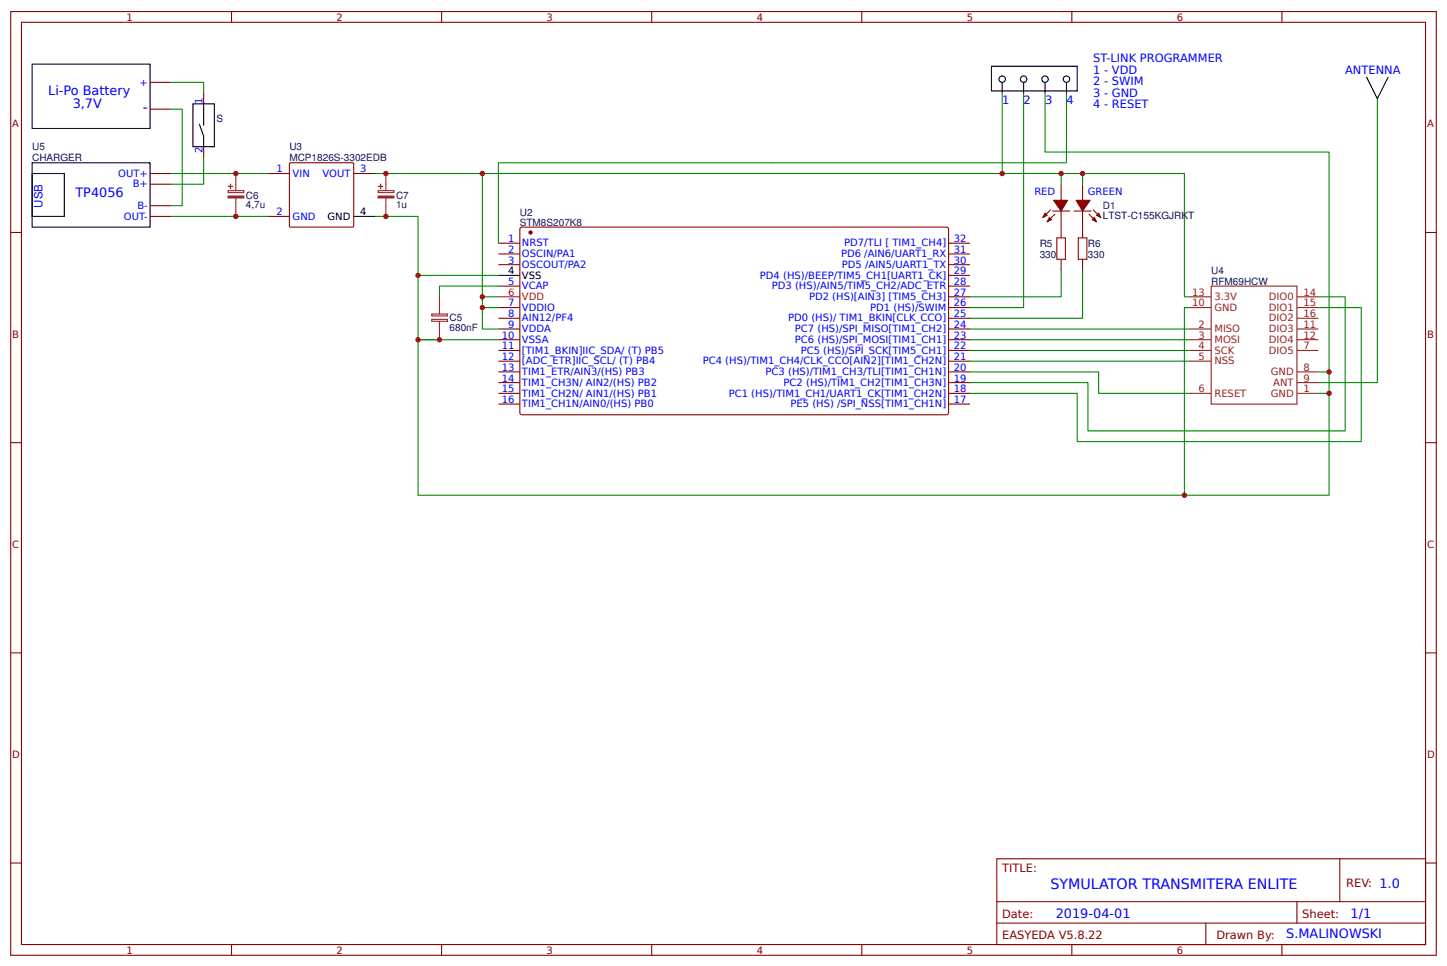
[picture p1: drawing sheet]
<svg xmlns="http://www.w3.org/2000/svg" width="357mm" height="238mm" viewBox="0 0 357 238" stroke-linecap="round" stroke-linejoin="round" font-family="sans-serif">
<g fill="none" stroke="#800" stroke-width=".26">
<path d="M2.6 2.9h351.9v232.8h-351.9zM5.3 5.5h346.6v227.5h-346.6zM57.1 2.9v2.6M109 2.9v2.6M160.9 2.9v2.6M212.7 2.9v2.6M264.6 2.9v2.6M316.4 2.9v2.6M37 20.3h5.3M37 26.9h5.3M50.3 23v2.6M50.3 36.2v2.6"/>
<path d="M2.6 57.4h2.7M37 42.8h5.3M37 53.4h5.3M37 50.7h5.3M37 45.5h5.3M66.1 42.8h5.3M66.1 53.4h5.3M71.5 40.3l.2-.1h15.5l.1 .2v15.5l-.3 .1h-15.4l-.2-.2zM87.3 42.8h5.3M128.6 56.1h105.3l.3 .5-.1 45.5-.5 .2h-105l-.3-.5v-45.2zM259.3 51.8l-1.9 1.9M259.8 52.1h4.3"/>
<path d="M260.3 52.9l-1.8 1.8M261.9 45.5v3.9M261.9 52.1v6.6M265.1 52.1h4.2M267.2 45.5v3.9M267.2 52.1v6.6M268.8 52.9l1.9 1.8M269.9 51.8l1.8 1.9M351.9 57.4h2.6M123 60h5.3M123 70.6h5.3M123 78.5h5.3"/>
<path d="M123 62.7h5.3M123 65.3h5.3M123 75.9h5.3M234.2 60h5.2M234.2 70.6h5.2M234.2 78.5h5.2M234.2 62.7h5.2M234.2 65.3h5.2M234.2 75.9h5.2M234.2 73.2h5.2M234.2 67.9h5.2M261.9 64v2.6"/>
<path d="M267.2 64v2.6M123 81.2h5.3M123 83.8h5.3M123 86.5h5.3M123 89.1h5.3M123 91.8h5.3M123 94.4h5.3M123 97h5.3M123 99.7h5.3M234.2 81.2h5.2M234.2 83.8h5.2M234.2 86.5h5.2"/>
<path d="M234.2 89.1h5.2M234.2 91.8h5.2M234.2 94.4h5.2M234.2 97h5.2M234.2 99.7h5.2M2.6 109.2h2.7M351.9 109.2h2.6M2.6 161.1h2.7M351.9 161.1h2.6M2.6 212.9h2.7M246.1 211.9h105.8v21.1h-105.8zM330.7 211.9v10.6"/>
<path d="M351.9 212.9h2.6M57.1 233v2.7M109 233v2.7M160.9 233v2.7M212.7 233v2.7M246.1 222.5h105.8M246.1 227.8h105.8M264.6 233v2.7M297.7 227.8v5.2M316.4 233v2.7M320.1 222.5v5.3"/>
</g>
<g fill="none" stroke="#000" stroke-width=".26">
<path d="M7.9 15.8h29.1v15.9h-29.1zM244.7 16.4h21.2v6h-21.2zM337.3 19.1l2.7 5.2 2.6-5.2M47.6 25.6h5.3v10.6h-5.3zM49.2 30.6l1.1 2.9v2.7M50.3 25.6v5.3M247.4 20.3v2.7M252.7 20.3v2.7M258 20.3v2.7M263.3 20.3v2.7M7.9 40.2h29.1v15.8h-29.1zM7.9 42.8h8v10.6h-8z"/>
<path d="M87.3 53.4h5.3M123 67.9h5.3"/>
<circle cx="247.4" cy="19.5" r=".79"/>
<circle cx="252.7" cy="19.5" r=".79"/>
<circle cx="258" cy="19.5" r=".79"/>
<circle cx="263.3" cy="19.5" r=".79"/>
</g>
<path d="M123 73.2h5.3" fill="none" stroke="#f00" stroke-width=".26"/>
<g fill="#800" stroke="#800" stroke-width=".26">
<path d="M270.1 53.7l.6 1-1.1-.5z"/>
<path d="M271.2 52.6l.5 1.1-1-.6z"/>
<path d="M265.6 49.4h3.5l-1.9 2.7z"/>
<path d="M259 53.7l.6 .5-1.1 .5z"/>
<path d="M258 52.6l.5 .5-1.1 .6z"/>
<path d="M260.1 49.4h3.4l-1.6 2.7z"/>
<circle cx="131" cy="57.4" r=".4"/>
</g>
<g fill="none" stroke="#080" stroke-width=".26">
<path d="M42.3 20.3h8v2.7M42.3 26.9h2.7v23.8h-2.7M50.3 38.8v6.7h-8M247.4 23v19.8M252.7 23v52.9h-13.3M258 23v14.5h70.1v54.3M263.3 23v17.2h-140.3v19.8M340 24.3v70.1h-14.6M42.3 42.8h23.8M42.3 53.4h23.8M92.6 42.8h26.5v30.4M92.6 53.4h10.6v14.5"/>
<path d="M119.1 42.8h173.3v30.4h1.3M261.9 42.8v2.7M267.2 42.8v2.7M119.1 75.9h3.9M123 73.2h-3.9v8h3.9M123 70.6h-14.5v2.6M123 67.9h-19.8v15.9h19.8M261.9 66.6v6.6h-22.5M267.2 66.6v11.9h-27.8M293.7 75.9h-1.3v46.3M325.4 75.9h10.6v33.1h-70.1v-12h-26.5M325.4 73.2h6.7v33.1h-63.5v-11.9h-29.2"/>
<path d="M108.5 83.8h-5.3v38.4h224.9v-30.4h-2.7M239.4 91.8h31.8v5.2h22.5M239.4 81.2h54.3M239.4 83.8h54.3M239.4 86.5h54.3M239.4 89.1h54.3M325.4 97h2.7"/>
</g>
<g fill="none" stroke="#8d2323" stroke-width=".26">
<path d="M56.3 47h3.9v.5h-3.9zM58.2 42.8v4.2M58.2 48.9v4.5M93.3 47h3.9v.5h-3.9zM95.2 42.8v4.2M95.2 48.9v4.5M106.6 78.8h3.9v.5h-3.9zM106.6 77.5h3.9v.4h-3.9zM108.5 73.2v4.3M108.5 79.3v4.5M293.7 73.2h5.3M293.7 75.9h5.3"/>
<path d="M299 70.6h21.1v29.1h-21.1zM320.1 73.2h5.3M320.1 75.9h5.3M320.1 78.5h5.3M293.7 97h5.3M293.7 81.2h5.3M293.7 83.8h5.3M293.7 86.5h5.3M293.7 89.1h5.3M320.1 97h5.3M320.1 81.2h5.3M320.1 83.8h5.3"/>
<path d="M320.1 86.5h5.3M320.1 94.4h5.3M320.1 91.8h5.3"/>
</g>
<g fill="#8d2323" stroke="#8d2323" stroke-width=".26">
<path d="M56.3 48.4h3.9v.4h-3.9z"/>
<path d="M56.4 46h1z"/>
<path d="M56.9 45.5v1z"/>
<path d="M93.3 48.4h3.9v.4h-3.9z"/>
<path d="M93.4 46h1.1z"/>
<path d="M93.9 45.5l.1 1z"/>
</g>
<path d="M260.9 58.7h2.1v5.3h-2.1zM266.2 58.7h2.1v5.3h-2.1z" fill="none" stroke="#a00000" stroke-width=".26"/>
<g fill="#c00">
<circle cx="119.1" cy="75.9" r=".66"/>
<circle cx="108.5" cy="83.8" r=".66"/>
<circle cx="119.1" cy="42.8" r=".66"/>
<circle cx="119.1" cy="73.2" r=".66"/>
<circle cx="292.4" cy="122.2" r=".66"/>
<circle cx="247.4" cy="42.8" r=".66"/>
<circle cx="261.9" cy="42.8" r=".66"/>
<circle cx="103.2" cy="67.9" r=".66"/>
<circle cx="58.2" cy="53.4" r=".66"/>
<circle cx="58.2" cy="42.8" r=".66"/>
<circle cx="95.2" cy="53.4" r=".66"/>
<circle cx="328.1" cy="97" r=".66"/>
<circle cx="267.2" cy="42.8" r=".66"/>
<circle cx="328.1" cy="91.8" r=".66"/>
<circle cx="95.2" cy="42.8" r=".66"/>
<circle cx="103.2" cy="83.8" r=".66"/>
</g>
<g font-size="3.5" fill="#00f">
<text x="35.2" y="27.7">-</text>
<text x="259.3" y="219.4">SYMULATOR TRANSMITERA ENLITE</text>
</g>
<g font-size="3.2" fill="#00f">
<text x="11.9" y="23.6">Li-Po Battery</text>
<text x="18" y="26.7">3,7V</text>
<text x="18.6" y="48.7">TP4056</text>
<text x="260.6" y="226.4">2019-04-01</text>
<text x="333.4" y="226.4">1/1</text>
<text x="317.5" y="231.5">S.MALINOWSKI</text>
</g>
<g font-size="2.8" fill="#00f">
<text x="269.9" y="15.4">ST-LINK PROGRAMMER</text>
<text x="269.9" y="18.2">1 - VDD</text>
<text x="269.9" y="21">2 - SWIM</text>
<text x="269.9" y="23.8">3 - GND</text>
<text x="332.1" y="18.3">ANTENNA</text>
<text x="247.4" y="25.6">1</text>
<text x="252.7" y="25.6">2</text>
<text x="258" y="25.6">3</text>
<text x="263.3" y="25.6">4</text>
<text x="269.9" y="26.7">4 - RESET</text>
<text x="10.5" y="51.3" transform="rotate(-90 10.5 51.3)">USB</text>
</g>
<g font-size="2.8" fill="#800">
<text x="247.4" y="215.1">TITLE:</text>
<text x="332.3" y="218.8">REV: 1.0</text>
<text x="247.4" y="226.4">Date:</text>
<text x="321.5" y="226.4">Sheet:</text>
<text x="247.4" y="231.7">EASYEDA V5.8.22</text>
<text x="300.3" y="231.7">Drawn By:</text>
</g>
<g font-size="2.5" fill="#800">
<text x="31.2" y="5.1">1</text>
<text x="83.1" y="5.1">2</text>
<text x="134.9" y="5.1">3</text>
<text x="186.8" y="5.1">4</text>
<text x="238.7" y="5.1">5</text>
<text x="290.5" y="5.1">6</text>
<text x="3" y="31.4">A</text>
<text x="352.3" y="31.4">A</text>
<text x="3" y="83.3">B</text>
<text x="352.3" y="83.3">B</text>
<text x="3" y="135.1">C</text>
<text x="352.3" y="135.1">C</text>
<text x="3" y="187">D</text>
<text x="352.3" y="187">D</text>
<text x="31.2" y="235.3">1</text>
<text x="83.1" y="235.3">2</text>
<text x="134.9" y="235.3">3</text>
<text x="186.8" y="235.3">4</text>
<text x="238.7" y="235.3">5</text>
<text x="290.5" y="235.3">6</text>
</g>
<g font-size="2.5" fill="#00f">
<text x="34.4" y="21.1">+</text>
<text x="50" y="25.6" transform="rotate(-90 50 25.6)">1</text>
<text x="50" y="37.8" transform="rotate(-90 50 37.8)">2</text>
<text x="29.2" y="43.6">OUT+</text>
<text x="32.8" y="46.2">B+</text>
<text x="68.3" y="42.5">1</text>
<text x="72.2" y="43.6">VIN</text>
<text x="79.6" y="43.6">VOUT</text>
<text x="88.9" y="42.5">3</text>
<text x="33.9" y="51.5">B-</text>
<text x="68.3" y="53.1">2</text>
<text x="255.3" y="48.1">RED</text>
<text x="268.5" y="48.1">GREEN</text>
<text x="30.6" y="54.2">OUT-</text>
<text x="72.2" y="54.2">GND</text>
<text x="125.4" y="59.7">1</text>
<text x="235.5" y="59.7">32</text>
<text x="125.4" y="62.4">2</text>
<text x="125.4" y="65">3</text>
<text x="128.9" y="60.8">NRST</text>
<text x="128.9" y="63.4">OSCIN/PA1</text>
<text x="207.6" y="63.4">PD6 /AIN6/UART1_RX</text>
<text x="208.4" y="60.8">PD7/TLI [ TIM1_CH4]</text>
<text x="235.5" y="65">30</text>
<text x="235.5" y="62.4">31</text>
<text x="125.4" y="70.3">5</text>
<text x="128.9" y="71.4">VCAP</text>
<text x="128.9" y="66.1">OSCOUT/PA2</text>
<text x="187.6" y="68.7">PD4 (HS)/BEEP/TIM5_CH1[UART1_CK]</text>
<text x="190.5" y="71.4">PD3 (HS)/AIN5/TIM5_CH2/ADC_ETR</text>
<text x="207.8" y="66.1">PD5 /AIN5/UART1_TX</text>
<text x="235.5" y="70.3">28</text>
<text x="235.5" y="67.7">29</text>
<text x="125.4" y="75.6">7</text>
<text x="128.9" y="76.7">VDDIO</text>
<text x="199.7" y="74">PD2 (HS)[AIN3] [TIM5_CH3]</text>
<text x="214.8" y="76.7">PD1 (HS)/SWIM</text>
<text x="235.5" y="75.6">26</text>
<text x="235.5" y="73">27</text>
<text x="123.9" y="83.6">10</text>
<text x="125.4" y="78.3">8</text>
<text x="125.4" y="80.9">9</text>
<text x="128.9" y="79.3">AIN12/PF4</text>
<text x="128.9" y="82">VDDA</text>
<text x="194.6" y="79.3">PD0 (HS)/ TIM1_BKIN[CLK_CCO]</text>
<text x="196.2" y="82">PC7 (HS)/SPI_MISO[TIM1_CH2]</text>
<text x="235.5" y="83.6">23</text>
<text x="235.5" y="80.9">24</text>
<text x="235.5" y="78.3">25</text>
<text x="123.9" y="86.2">11</text>
<text x="123.9" y="88.8">12</text>
<text x="128.9" y="84.6">VSSA</text>
<text x="128.9" y="87.3">[TIM1_BKIN]IIC_SDA/ (T) PB5</text>
<text x="128.9" y="89.9">[ADC_ETR]IIC_SCL/ (T) PB4</text>
<text x="173.5" y="89.9">PC4 (HS)/TIM1_CH4/CLK_CCO[AIN2][TIM1_CH2N]</text>
<text x="196.2" y="84.6">PC6 (HS)/SPI_MOSI[TIM1_CH1]</text>
<text x="197.7" y="87.3">PC5 (HS)/SPI_SCK[TIM5_CH1]</text>
<text x="235.5" y="88.8">21</text>
<text x="235.5" y="86.2">22</text>
<text x="123.9" y="91.5">13</text>
<text x="123.9" y="94.1">14</text>
<text x="128.9" y="92.6">TIM1_ETR/AIN3/(HS) PB3</text>
<text x="128.9" y="95.2">TIM1_CH3N/ AIN2/(HS) PB2</text>
<text x="189" y="92.6">PC3 (HS)/TIM1_CH3/TLI[TIM1_CH1N]</text>
<text x="193.4" y="95.2">PC2 (HS)/TIM1_CH2[TIM1_CH3N]</text>
<text x="235.5" y="94.1">19</text>
<text x="235.5" y="91.5">20</text>
<text x="123.9" y="96.8">15</text>
<text x="123.9" y="99.4">16</text>
<text x="128.9" y="97.8">TIM1_CH2N/ AIN1/(HS) PB1</text>
<text x="128.9" y="100.5">TIM1_CH1N/AIN0/(HS) PB0</text>
<text x="179.9" y="97.8">PC1 (HS)/TIM1_CH1/UART1_CK[TIM1_CH2N]</text>
<text x="195.1" y="100.5">PE5 (HS) /SPI_NSS[TIM1_CH1N]</text>
<text x="235.5" y="99.4">17</text>
<text x="235.5" y="96.8">18</text>
</g>
<g font-size="2.5" fill="#000080">
<text x="53.4" y="30">S</text>
<text x="7.9" y="39.7">CHARGER</text>
<text x="7.9" y="37.1">U5</text>
<text x="71.4" y="39.8">MCP1826S-3302EDB</text>
<text x="71.4" y="37.1">U3</text>
<text x="60.7" y="51.3">4,7u</text>
<text x="60.7" y="49">C6</text>
<text x="97.8" y="51.3">1u</text>
<text x="97.8" y="49">C7</text>
<text x="128.3" y="53.3">U2</text>
<text x="272.3" y="54">LTST-C155KGJRKT</text>
<text x="272.3" y="51.6">D1</text>
<text x="128.3" y="55.6">STM8S207K8</text>
<text x="256.6" y="63.6">330</text>
<text x="256.6" y="60.9">R5</text>
<text x="268.6" y="63.6">330</text>
<text x="268.6" y="60.9">R6</text>
<text x="299" y="70.2">RFM69HCW</text>
<text x="299" y="67.6">U4</text>
<text x="111" y="81.7">680nF</text>
<text x="111" y="79.3">C5</text>
</g>
<g font-size="2.5">
<text x="88.9" y="53.1">4</text>
<text x="80.9" y="54.2">GND</text>
<text x="125.4" y="67.7">4</text>
<text x="128.9" y="68.7">VSS</text>
</g>
<g font-size="2.5" fill="#f00">
<text x="125.4" y="73">6</text>
<text x="128.9" y="74">VDD</text>
</g>
<g font-size="2.5" fill="#8d2323">
<text x="294.2" y="73">13</text>
<text x="294.2" y="75.6">10</text>
<text x="299.8" y="74">3.3V</text>
<text x="299.8" y="76.7">GND</text>
<text x="313.2" y="74">DIO0</text>
<text x="313.2" y="76.7">DIO1</text>
<text x="321.7" y="73">14</text>
<text x="321.7" y="75.6">15</text>
<text x="295.8" y="80.9">2</text>
<text x="295.8" y="83.6">3</text>
<text x="299.8" y="82">MISO</text>
<text x="313.2" y="79.3">DIO2</text>
<text x="313.2" y="82">DIO3</text>
<text x="321.7" y="78.3">16</text>
<text x="321.7" y="80.9">11</text>
<text x="321.7" y="83.6">12</text>
<text x="295.8" y="86.2">4</text>
<text x="295.8" y="88.8">5</text>
<text x="299.8" y="87.3">SCK</text>
<text x="299.8" y="84.6">MOSI</text>
<text x="299.8" y="89.9">NSS</text>
<text x="313.2" y="84.6">DIO4</text>
<text x="313.2" y="87.3">DIO5</text>
<text x="321.7" y="86.2">7</text>
<text x="313.7" y="92.6">GND</text>
<text x="314.3" y="95.2">ANT</text>
<text x="321.7" y="94.1">9</text>
<text x="321.7" y="91.5">8</text>
<text x="295.8" y="96.8">6</text>
<text x="299.8" y="97.8">RESET</text>
<text x="313.7" y="97.8">GND</text>
<text x="321.7" y="96.8">1</text>
</g>
</svg>
